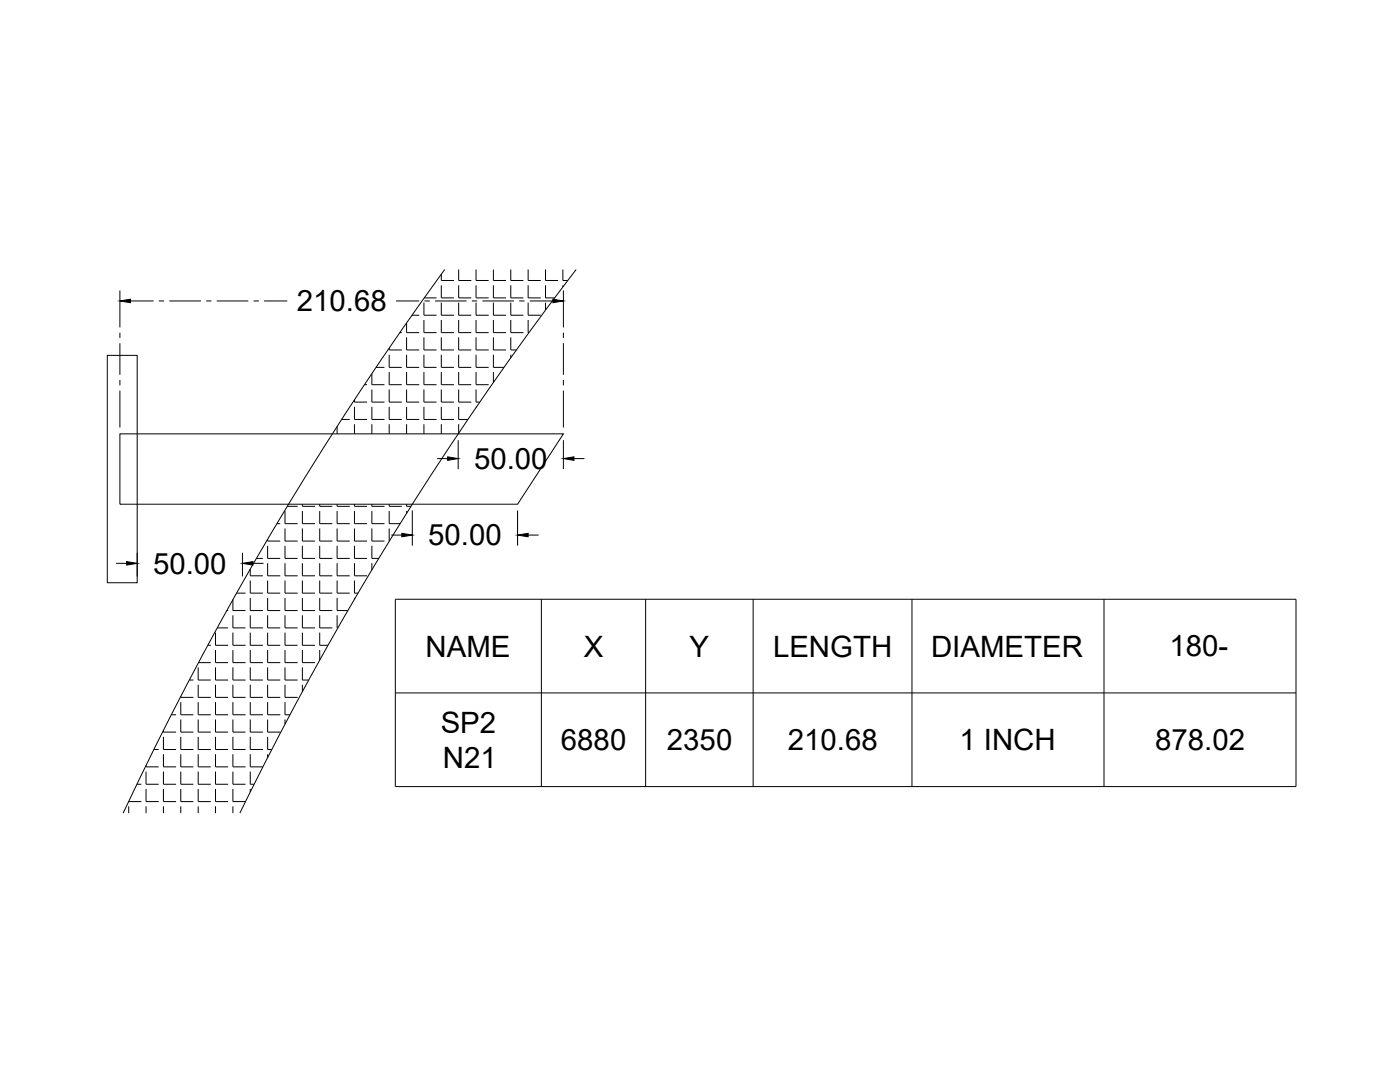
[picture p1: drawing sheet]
<svg xmlns="http://www.w3.org/2000/svg" width="279mm" height="216mm" viewBox="0 0 279 216" stroke-linecap="round" stroke-linejoin="round" font-family="sans-serif">
<!-- layer: 0 -->
<g fill="none" stroke="#000" stroke-width=".2">
<path d="M23.9 58v7.3M84.7 59.4h2.4M88.1 54.7v1.3h2.5M88.1 56.9v2.5h2.5M88.8 53.8a659.6 659.6 0 0 0-64.2 108.5M91.5 53.8v2.2h2.6M91.5 56.9v2.5h2.6M95 53.8v2.2h2.5M95 56.9v2.5h2.5M98.5 53.8v2.2h2.5M98.5 56.9v2.5h2.5M101.9 53.8v2.2h2.6"/>
<path d="M101.9 56.9v2.5h2.6M105.4 53.8v2.2h2.5M105.4 56.9v2.5h2.5M108.9 53.8v2.2h2.5M108.9 56.9v2.5h1.8M112.3 53.8v2.2h1M112.3 56.9v.3M112.4 58v7.3M115 53.8a637.2 637.2 0 0 0-67.1 108.5M21.4 70.9h6v45.4h-6zM23.9 66.4v1M23.9 68.5v6.3"/>
<path d="M23.9 75.8v1.1M23.9 77.9v7.4M26 60.1h4.6M31.7 60.1h1.1M33.8 60.1h6.3M41.1 60.1h1.1M43.3 60.1h6.3M50.6 60.1h1.1M52.7 60.1h4.6M70.7 79.8v.4h2.6M72.7 76.8h.6M74.2 74.6v2.2h2.5"/>
<path d="M74.2 77.7v2.5h2.5M75 73.3h1.7M77.7 69.4v.4h2.5M77.7 70.8v2.5h2.5M77.7 74.2v2.6h2.5M77.7 77.7v2.5h2.5M79 60.1h4.7M79.8 66.4h.4M81.1 64.4v2h2.6M81.1 67.3v2.5h2.6M81.1 70.8v2.5h2.6M81.1 74.2v2.6h2.6"/>
<path d="M81.1 77.7v2.5h2.6M82.2 62.9h1.5M84.6 60.4v2.5h2.5M84.6 63.9v2.5h2.5M84.6 67.3v2.5h2.5M84.6 70.8v2.5h2.5M84.6 74.2v2.6h2.5M84.6 77.7v2.5h2.5M84.7 60.1h1.1M86.8 60.1h6.3M88.1 60.4v2.5h2.5M88.1 63.9v2.5h2.5"/>
<path d="M88.1 67.3v2.5h2.5M88.1 70.8v2.5h2.5M88.1 74.2v2.6h2.5M88.1 77.7v2.5h2.5M91.5 60.4v2.5h2.6M91.5 63.9v2.5h2.6M91.5 67.3v2.5h2.6M91.5 70.8v2.5h2.6M91.5 74.2v2.6h2.6M91.5 77.7v2.5h2.6M94.2 60.1h1M95 60.4v2.5h2.5"/>
<path d="M95 63.9v2.5h2.5M95 67.3v2.5h2.5M95 70.8v2.5h2.5M95 74.2v2.6h2.5M95 77.7v2.5h.7M96.3 60.1h6.3M98.5 60.4v2.5h2.5M98.5 63.9v2.5h2.5M98.5 67.3v2.5h2.5M98.5 70.8v2.5h2.1M98.5 74.2v2.1M101.9 60.4v2.5h2.6"/>
<path d="M101.9 63.9v2.5h2.6M101.9 67.3v2.5h1.2M101.9 70.8v.6M103.6 60.1h1.1M105.4 60.4v2.5h2.5M105.4 63.9v2.5h.2M105.7 60.1h4.6M108.9 60.4v1.5M112.4 66.4v1M112.4 68.5v6.3M112.4 75.8v1.1M112.4 77.9v7.4"/>
<path d="M23.9 86.6h88.5l-9.1 14h-79.4zM67.3 85.1v1.5M68.2 83.7h1.6M70.7 81.2v2.5h2.6M70.7 84.6v2M74.2 81.2v2.5h2.5M74.2 84.6v2M77.7 81.2v2.5h2.5M77.7 84.6v2M81.1 81.2v2.5h2.6M81.1 84.6v2M84.6 81.2v2.5h2.5"/>
<path d="M84.6 84.6v2M87.2 91.5h2.1M88.1 81.2v2.5h2.5M88.1 84.6v2M91.4 87.8v5.8M91.5 81.2v2.5h1.9M91.5 84.6v1.8M95 81.2v.1M112.4 87.8v5.8M114.5 91.5h2.1M23.2 112.4h2.1M27.4 110.3v4.7"/>
<path d="M46.5 119.6v2.2h2.5M47.2 118.4h1.8M48.4 110.3v4.7M49.9 113.6v1.3h2.6M49.9 115.8v2.6h2.6M49.9 119.3v2.5h2.6M50.5 112.4h2.1M51.2 111.4h1.3M53.4 107.6v.4h2.5M53.4 108.9v2.5h2.5M53.4 112.4v2.5h2.5M53.4 115.8v2.6h2.5"/>
<path d="M53.4 119.3v2.5h2.5M55.2 104.5h.7M56.9 102v2.5h2.5M56.9 105.4v2.6h2.5M56.9 108.9v2.5h2.5M56.9 112.4v2.5h2.5M56.9 115.8v2.6h2.5M56.9 119.3v2.5h2.5M57.3 101h2.1M60.3 100.6v.4h2.6M60.3 102v2.5h2.6M60.3 105.4v2.6h2.6"/>
<path d="M60.3 108.9v2.5h2.6M60.3 112.4v2.5h2.6M60.3 115.8v2.6h2.6M60.3 119.3v2.5h2.6M63.8 100.6v.4h2.5M63.8 102v2.5h2.5M63.8 105.4v2.6h2.5M63.8 108.9v2.5h2.5M63.8 112.4v2.5h2.5M63.8 115.8v2.6h2.5M63.8 119.3v2.5h2.5M67.3 100.6v.4h2.5"/>
<path d="M67.3 102v2.5h2.5M67.3 105.4v2.6h2.5M67.3 108.9v2.5h2.5M67.3 112.4v2.5h2.5M67.3 115.8v2.6h2.5M67.3 119.3v2.5h2.1M70.7 100.6v.4h2.6M70.7 102v2.5h2.6M70.7 105.4v2.6h2.6M70.7 108.9v2.5h2.6M70.7 112.4v2.5h2.6M70.7 115.8v2.6h.7"/>
<path d="M70.7 119.3v.3M74.2 100.6v.4h2.5M74.2 102v2.5h2.5M74.2 105.4v2.6h2.5M74.2 108.9v2.5h1.4M74.2 112.4v1.3M77.7 100.6v.4h2.5M77.7 102v2.5h2.2M77.7 108h.1M77.7 105.4v2.6M78.1 106.8h2.1M78.9 119.6h179.7v37.4h-179.7z"/>
<path d="M81.1 100.6v.4h.9M81.1 102v.4M82.3 101.9v7M103.3 101.9v7M105.4 106.8h2.1M108 119.6v37.4M128.9 119.6v37.4M150.3 119.6v37.4M182 119.6v37.4M220.3 119.6v37.4M36.1 138.9v.3h2.5M37.8 135.7h.8"/>
<path d="M39.5 133.2v2.5h2.6M39.5 136.6v2.6h2.6M39.6 132.2h2.5M41.5 128.8h.6M43 126.2v2.6h2.5M43 129.7v2.5h2.5M43 133.2v2.5h2.5M43 136.6v2.6h2.5M43.3 125.3h2.2M45.3 121.8h.2M46.5 122.8v2.5h2.5M46.5 126.2v2.6h2.5"/>
<path d="M46.5 129.7v2.5h2.5M46.5 133.2v2.5h2.5M46.5 136.6v2.6h2.5M49.9 122.8v2.5h2.6M49.9 126.2v2.6h2.6M49.9 129.7v2.5h2.6M49.9 133.2v2.5h2.6M49.9 136.6v2.6h2.6M53.4 122.8v2.5h2.5M53.4 126.2v2.6h2.5M53.4 129.7v2.5h2.5M53.4 133.2v2.5h2.5"/>
<path d="M53.4 136.6v2.6h2.5M56.9 122.8v2.5h2.5M56.9 126.2v2.6h2.5M56.9 129.7v2.5h2.5M56.9 133.2v2.5h2.5M56.9 136.6v2.6h2.5M60.3 122.8v2.5h2.6M60.3 126.2v2.6h2.6M60.3 129.7v2.5h2.6M60.3 133.2v2.5h1.3M60.3 136.6v1.4M63.8 122.8v2.5h2.5"/>
<path d="M63.8 126.2v2.6h1.7M63.8 129.7v2M67.3 122.8v2.5h.1M78.9 138.3h179.7M25.7 159.9h2.5M27.3 156.5h.9M29.1 152.7v.3h2.6M29.1 154v2.5h2.6M29.1 157.4v2.5h2.6M30.7 149.6h1M32.6 145.7v.4h2.5M32.6 147v2.6h2.5"/>
<path d="M32.6 150.5v2.5h2.5M32.6 154v2.5h2.5M32.6 157.4v2.5h2.5M34.2 142.6h.9M36.1 140.1v2.5h2.5M36.1 143.6v2.5h2.5M36.1 147v2.6h2.5M36.1 150.5v2.5h2.5M36.1 154v2.5h2.5M36.1 157.4v2.5h2.5M39.5 140.1v2.5h2.6M39.5 143.6v2.5h2.6"/>
<path d="M39.5 147v2.6h2.6M39.5 150.5v2.5h2.6M39.5 154v2.5h2.6M39.5 157.4v2.5h2.6M43 140.1v2.5h2.5M43 143.6v2.5h2.5M43 147v2.6h2.5M43 150.5v2.5h2.5M43 154v2.5h2.5M43 157.4v2.5h2.5M46.5 140.1v2.5h2.5M46.5 143.6v2.5h2.5"/>
<path d="M46.5 147v2.6h2.5M46.5 150.5v2.5h2.5M46.5 154v2.5h2.5M46.5 157.4v2.5h2.5M49.9 140.1v2.5h2.6M49.9 143.6v2.5h2.6M49.9 147v2.6h2.6M49.9 150.5v2.5h2.6M49.9 154v2.5h.8M49.9 157.4v.6M53.4 140.1v2.5h2.5M53.4 143.6v2.5h2.5"/>
<path d="M53.4 147v2.6h.8M53.4 150.5v.7M56.9 140.1v2.5h1M56.9 143.6v.9M25.7 160.9v1.4M29.1 160.9v1.4M32.6 160.9v1.4M36.1 160.9v1.4M39.5 160.9v1.4M43 160.9v1.4M46.5 160.9v1.4"/>
</g>
<path d="M23.9 60.1l2.1-.4v.7zM110.3 59.7l2.1 .4-2.1 .3zM89.3 91.2l2.1 .3-2.1 .4zM112.4 91.5l2.1-.3v.7zM25.3 112.1l2.1 .3-2.1 .4zM48.4 112.4l2.1-.3v.7zM80.2 106.4l2.1 .4-2.1 .3zM103.3 106.8l2.1-.4v.7z" fill="#000" stroke="#000" stroke-width=".2"/>
<g font-size="5.9">
<text x="59.3" y="62.1">210.68</text>
<text x="94.6" y="93.6">50.00</text>
<text x="85.5" y="108.8">50.00</text>
<text x="30.6" y="114.5">50.00</text>
<text x="84.9" y="131">NAME</text>
<text x="116.5" y="131">X</text>
<text x="137.6" y="131">Y</text>
<text x="154.3" y="131">LENGTH</text>
<text x="185.8" y="131">DIAMETER</text>
<text x="233.4" y="131">180-</text>
<text x="87.9" y="146.2">SP2</text>
<text x="112" y="149.7">6880</text>
<text x="133.1" y="149.7">2350</text>
<text x="157.2" y="149.7">210.68</text>
<text x="191.5" y="149.7">1 INCH</text>
<text x="230.5" y="149.7">878.02</text>
<text x="88.4" y="153.3">N21</text>
</g>
</svg>
